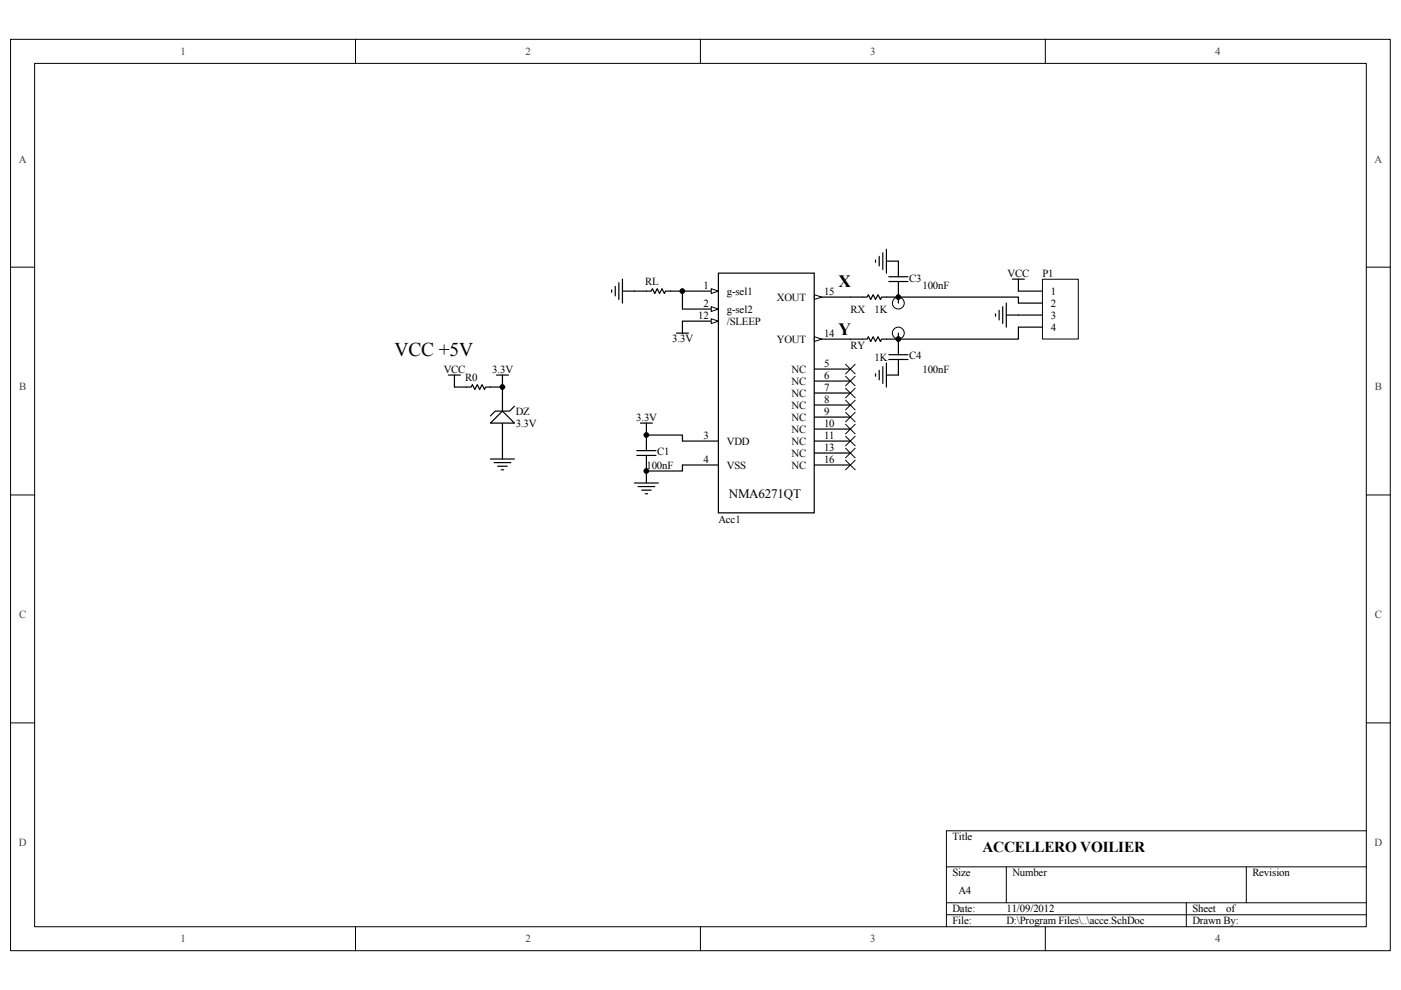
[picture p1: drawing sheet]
<svg xmlns="http://www.w3.org/2000/svg" width="297mm" height="210mm" viewBox="0 0 297 210" stroke-linecap="round" stroke-linejoin="round" font-family="sans-serif">
<path d="M2.2 8.3h292.6v193.3h-292.6z" fill="none" stroke="#000" stroke-width=".21"/>
<path d="M7.4 13.5h282.3v183h-282.3z" fill="#fff"/>
<g fill="none" stroke="#000" stroke-width=".21">
<path d="M7.3 13.4h282.4v183.1h-282.4zM75.4 8.3v5.1M148.5 8.3v5.1M221.6 8.3v5.1M2.2 56.6h5.1M289.7 56.6h5.1M2.2 104.9h5.1M289.7 104.9h5.1M2.2 153.3h5.1M289.7 153.3h5.1M289.7 176.1h-89v20.4M75.4 196.5v5.1"/>
<path d="M148.5 196.5v5.1M200.7 183.8h89M200.7 191.4h89M200.7 194h89M213.4 183.8v7.6M221.6 196.5v5.1M251.5 191.4v5.1M264.2 183.8v7.6"/>
</g>
<g fill="none" stroke="#000" stroke-width=".25">
<path d="M185.6 55.1v.5M186.4 54.4v2M187.2 53.6v3.5M187.9 55.4h2.6v3.3M187.9 52.8v5.1M188.4 58.7h4.1M188.4 59.7h4.1M190.5 59.7v3.3M188.4 76.2h4.1M188.4 75.2h4.1M190.5 71.9v3.3M190.5 76.2v3.3"/>
<path d="M135 96.6h4.1M135 95.5h4.1M137 92.2v3.3M137 96.6v5.8M134.5 102.4h5.1M135.3 103.2h3.5M136 103.9h2.1M136.8 104.7h.5"/>
</g>
<circle cx="190.5" cy="64.3" r="1.26" fill="#fff"/>
<circle cx="190.5" cy="64.3" r="1.26" fill="none" stroke="#000" stroke-width=".21"/>
<path d="M190.5 63v1.3" fill="none" stroke="#000" stroke-width=".25"/>
<circle cx="190.5" cy="70.6" r="1.26" fill="#fff"/>
<circle cx="190.5" cy="70.6" r="1.26" fill="none" stroke="#000" stroke-width=".21"/>
<path d="M152.3 57.9h20.3v50.8h-20.3zM172.7 63h7.6M185.6 79.3v.5M186.4 78.5v2M187.2 77.7v3.6M187.9 77v5.1M187.9 79.5h2.6M190.5 70.6v1.3M172.7 93.5h7.6M172.7 88.4h7.6M172.7 85.9h7.6" fill="none" stroke="#000" stroke-width=".25"/>
<path d="M172.7 62.5l1.5 .5-1.5 .5z" fill="#fff"/>
<path d="M172.7 62.5l1.5 .5-1.5 .5z" fill="none" stroke="#000" stroke-width=".21"/>
<path d="M172.7 71.9h7.6" fill="none" stroke="#000" stroke-width=".25"/>
<path d="M172.7 71.4l1.5 .5-1.5 .5z" fill="#fff"/>
<path d="M172.7 71.4l1.5 .5-1.5 .5z" fill="none" stroke="#000" stroke-width=".21"/>
<path d="M144.7 65.5h7.6M144.7 98.6h7.6" fill="none" stroke="#000" stroke-width=".25"/>
<path d="M150.8 65l1.5 .5-1.5 .5z" fill="#fff"/>
<path d="M150.8 65l1.5 .5-1.5 .5z" fill="none" stroke="#000" stroke-width=".21"/>
<path d="M144.7 61.7h7.6M172.7 83.3h7.6" fill="none" stroke="#000" stroke-width=".25"/>
<path d="M150.8 61.2l1.5 .5-1.5 .5z" fill="#fff"/>
<path d="M150.8 61.2l1.5 .5-1.5 .5z" fill="none" stroke="#000" stroke-width=".21"/>
<path d="M144.7 68.1h7.6M172.7 78.3h7.6M144.7 93.5h7.6M172.7 80.8h7.6M172.7 91h7.6M172.7 98.6h7.6M172.7 96.1h7.6" fill="none" stroke="#000" stroke-width=".25"/>
<path d="M150.8 67.6l1.5 .5-1.5 .5z" fill="#fff"/>
<g fill="none" stroke="#000" stroke-width=".21">
<path d="M150.8 67.6l1.5 .5-1.5 .5zM179.3 77.2l2 2.1M179.3 79.8l2 2M181.3 77.2l-2 2.1M181.3 79.8l-2 2M179.3 82.3l2 2M179.3 84.9l2 2M179.3 87.4l2 2.1M179.3 90l2 2M179.3 92.5l2 2M179.3 95l2 2.1M179.3 97.6l2 2"/>
<path d="M181.3 82.3l-2 2M181.3 84.9l-2 2M181.3 87.4l-2 2.1M181.3 90l-2 2M181.3 92.5l-2 2M181.3 95l-2 2.1M181.3 97.6l-2 2"/>
</g>
<path d="M143.4 70.6h2.6M144.7 68.1v2.5M180.3 63h3.5l.3-.5 .5 1 .5-1 .5 1 .6-1 .5 1 .2-.5h3.6M180.3 71.9h3.5l.3-.5 .5 1 .5-1 .5 1 .6-1 .5 1 .2-.5h3.6M106.5 82.1v5.1M106.5 89.7v5.1M135.8 89.7h2.5M137 89.7v2.5h7.7v1.3M144.7 98.6v1.3h-7.7" fill="none" stroke="#000" stroke-width=".25"/>
<path d="M104 89.7l2.5-2.5 2.6 2.5z" fill="#fff"/>
<g fill="none" stroke="#000" stroke-width=".25">
<path d="M131.2 59.9v3.6M132 59.2v5.1M95.1 79.5h2.5M96.3 79.5v2.6h3.6l.3-.5 .5 1 .5-1 .5 1 .5-1 .5 1 .3-.5h3.5v-2.6M105.3 79.5h2.5M129.7 61.5v.5M130.4 60.7v2M132 61.7h6.1l.2-.5 .5 1 .5-1 .5 1 .6-1 .5 1 .2-.5h3.6M104 89.7l2.5-2.5 2.6 2.5zM104 97.3h5.1M104.7 98.1h3.6M105.5 98.8h2"/>
<path d="M106.3 99.6h.5M106.5 94.8v2.5M109.1 86.1l-1 1.1h-3.1l-1 1"/>
</g>
<path d="M221 59.2h7.6v12.7h-7.6z" fill="#fff"/>
<g fill="none" stroke="#000" stroke-width=".21">
<path d="M221 59.2h7.6v12.7h-7.6z"/>
<circle cx="144.7" cy="61.7" r=".49"/>
<circle cx="190.5" cy="63" r=".5"/>
<circle cx="190.5" cy="71.9" r=".5"/>
<circle cx="106.5" cy="82.1" r=".5"/>
<circle cx="137" cy="92.2" r=".5"/>
<circle cx="137" cy="99.9" r=".5"/>
</g>
<path d="M214.6 59.2h2.6M215.9 59.2v2.5h5.1M144.7 61.7v3.8M190.5 63h25.4v1.3h5.1M211.1 66.5v.6M211.8 65.8v2M212.6 65v3.6M213.4 66.8h7.6M213.4 64.3v5.1M221 69.4h-5.1v2.5h-25.4" fill="none" stroke="#000" stroke-width=".25"/>
<g fill="#000">
<circle cx="144.7" cy="61.7" r=".49"/>
<circle cx="190.5" cy="63" r=".5"/>
<circle cx="190.5" cy="71.9" r=".5"/>
<circle cx="106.5" cy="82.1" r=".5"/>
<circle cx="137" cy="92.2" r=".5"/>
<circle cx="137" cy="99.9" r=".5"/>
</g>
<text font-size="4.1" x="83.6" y="75.6">VCC +5V</text>
<g font-size="3.7">
<text x="177.8" y="60.9">X</text>
<text x="177.8" y="71.1">Y</text>
</g>
<text font-size="3.2" x="208.3" y="180.6">ACCELLERO VOILIER</text>
<text font-size="2.8" x="154.5" y="105.6">NMA6271QT</text>
<g font-size="2.3" fill="#404040">
<text x="38.3" y="11.6">1</text>
<text x="111.4" y="11.6">2</text>
<text x="184.5" y="11.6">3</text>
<text x="257.7" y="11.6">4</text>
<text x="4" y="34.5">A</text>
<text x="291.4" y="34.5">A</text>
<text x="4" y="82.8">B</text>
<text x="291.5" y="82.8">B</text>
<text x="4" y="131.1">C</text>
<text x="291.5" y="131.1">C</text>
<text x="4" y="179.4">D</text>
<text x="291.4" y="179.4">D</text>
<text x="38.3" y="199.8">1</text>
<text x="111.4" y="199.8">2</text>
<text x="184.5" y="199.8">3</text>
<text x="257.7" y="199.8">4</text>
</g>
<g font-size="2.3">
<text x="192.8" y="59.7">C3</text>
<text x="213.6" y="58.7">VCC</text>
<text x="221" y="58.7">P1</text>
<text x="136.8" y="60.5">RL</text>
<text x="149.2" y="65">2</text>
<text x="149.2" y="61.2">1</text>
<text x="154.1" y="62.5">g-sel1</text>
<text x="164.7" y="63.8">XOUT</text>
<text x="174.7" y="62.5">15</text>
<text x="195.6" y="61.2">100nF</text>
<text x="222.8" y="62.5">1</text>
<text x="222.8" y="65">2</text>
<text x="148.1" y="67.6">12</text>
<text x="154.1" y="66.3">g-sel2</text>
<text x="154.1" y="68.8">/SLEEP</text>
<text x="174.7" y="71.4">14</text>
<text x="180.3" y="66.3">RX</text>
<text x="185.4" y="66.3">1K</text>
<text x="222.8" y="67.6">3</text>
<text x="222.8" y="70.1">4</text>
<text x="142.5" y="72.6">3.3V</text>
<text x="164.7" y="72.7">YOUT</text>
<text x="174.7" y="77.7">5</text>
<text x="180.3" y="73.9">RY</text>
<text x="185.4" y="76.5">1K</text>
<text x="192.8" y="76.2">C4</text>
<text x="94.1" y="79">VCC</text>
<text x="98.7" y="80.8">R0</text>
<text x="104.3" y="79">3.3V</text>
<text x="167.8" y="81.6">NC</text>
<text x="167.8" y="79">NC</text>
<text x="174.7" y="82.8">7</text>
<text x="174.7" y="80.3">6</text>
<text x="195.6" y="79">100nF</text>
<text x="109.3" y="87.9">DZ</text>
<text x="134.9" y="89.2">3.3V</text>
<text x="167.8" y="89.2">NC</text>
<text x="167.8" y="86.6">NC</text>
<text x="167.8" y="84.1">NC</text>
<text x="174.7" y="87.9">9</text>
<text x="174.7" y="85.4">8</text>
<text x="109.3" y="90.5">3.3V</text>
<text x="149.2" y="93">3</text>
<text x="154.1" y="94.3">VDD</text>
<text x="167.8" y="94.3">NC</text>
<text x="167.8" y="91.7">NC</text>
<text x="174.7" y="93">11</text>
<text x="174.7" y="90.5">10</text>
<text x="174.7" y="95.5">13</text>
<text x="137.1" y="99.4">100nF</text>
<text x="139.4" y="96.6">C1</text>
<text x="149.2" y="98.1">4</text>
<text x="154.1" y="99.4">VSS</text>
<text x="167.8" y="99.4">NC</text>
<text x="167.8" y="96.8">NC</text>
<text x="174.7" y="98.1">16</text>
<text x="152.3" y="110.8">Acc1</text>
<text x="201.9" y="178.1">Title</text>
<text x="201.9" y="185.8">Size</text>
<text x="214.6" y="185.8">Number</text>
<text x="265.5" y="185.8">Revision</text>
<text x="203.2" y="189.6">A4</text>
<text x="201.9" y="193.4">Date:</text>
<text x="201.9" y="195.9">File:</text>
<text x="213.4" y="193.4">11/09/2012</text>
<text x="213.4" y="195.9">D:\Program Files\..\acce.SchDoc</text>
<text x="252.8" y="193.4">Sheet</text>
<text x="252.8" y="195.9">Drawn By:</text>
<text x="259.9" y="193.4">of</text>
</g>
</svg>
